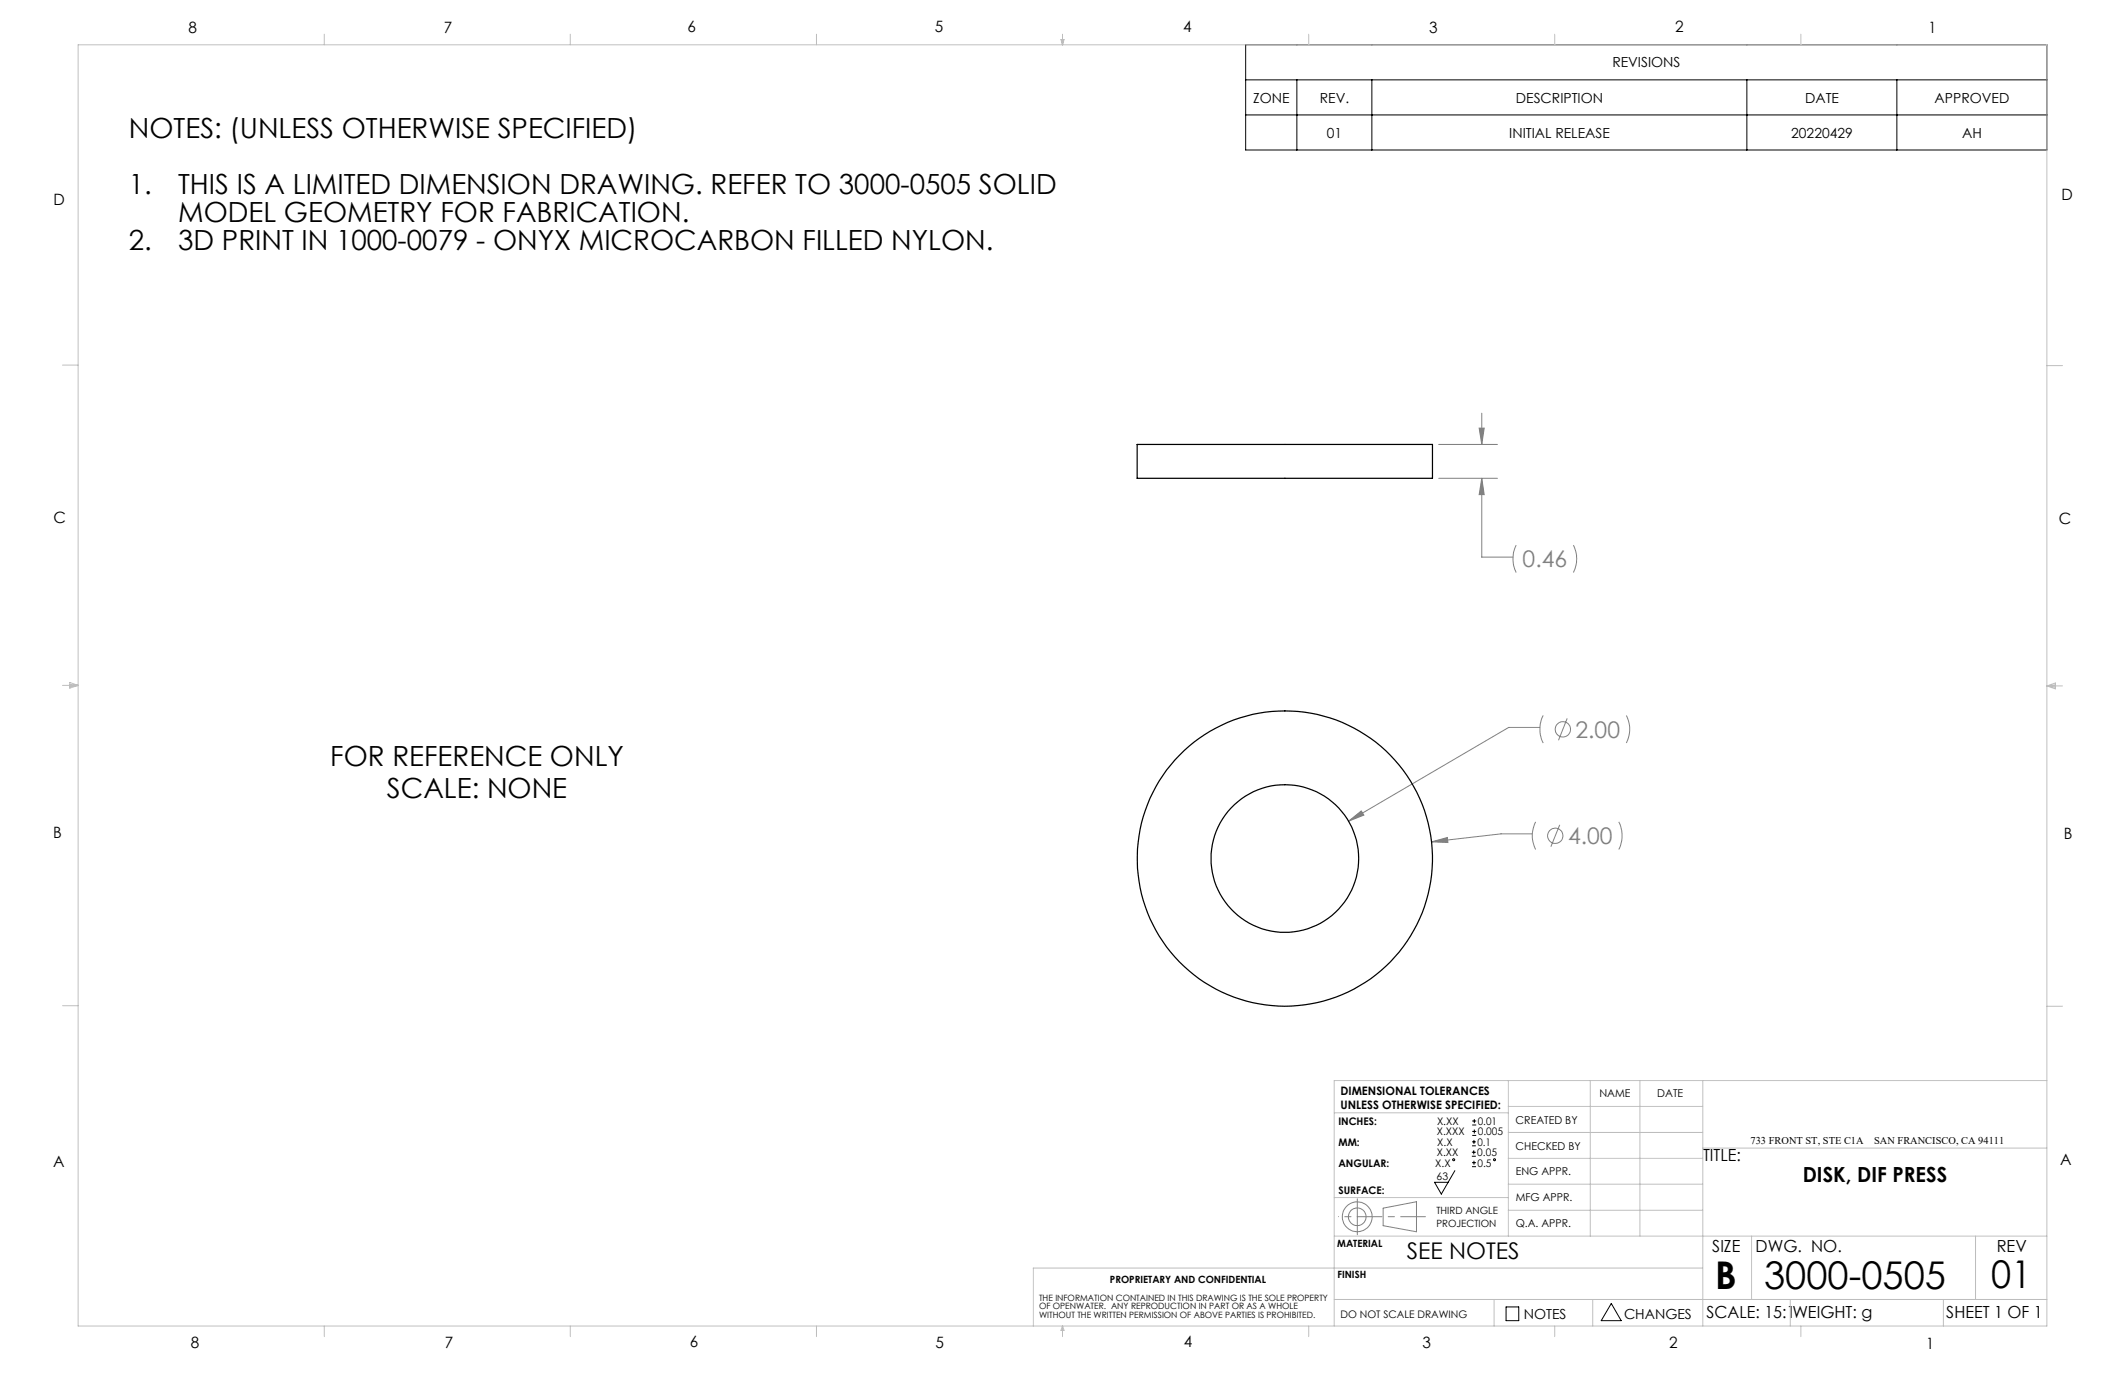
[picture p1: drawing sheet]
<svg xmlns="http://www.w3.org/2000/svg" width="432mm" height="279mm" viewBox="0 0 432 279" stroke-linecap="round" stroke-linejoin="round" font-family="sans-serif">
<g fill="none" stroke="#808080" stroke-width=".2">
<path d="M292.3 90.3h12M292.3 97.2h12M300.6 87h1l-.5 3.3zM301.1 97.2v16h6.3M301.1 84v6.3M301.1 97.2l.5 3.3h-1zM308.1 110.8a6.4 6.4 0 0 0 0 5.5M319.7 110.8a6.1 6.1 0 0 1 0 5.5M312.9 147.8h-6.3l-32.6 19.1M313.6 145.4a6.2 6.2 0 0 0 0 5.6M318.5 146l-1.8 4.4M330.5 145.4a6.2 6.2 0 0 1 0 5.6"/>
<path d="M274 166.9l2.6-2.1 .5 .8zM290.9 171.1l3.2-.9 .1 1zM311.4 169.4h-6.4l-14.1 1.7M312 167a6.2 6.2 0 0 0 0 5.6M316.9 167.6l-1.8 4.4M328.9 167a6.2 6.2 0 0 1 0 5.6M281.1 245.5l6.7-1.3v6.1l-6.7-1.2z"/>
<circle cx="317.6" cy="148.2" r="1.55"/>
<circle cx="316" cy="169.8" r="1.56"/>
<circle cx="275.8" cy="247.3" r="1.8"/>
<circle cx="275.8" cy="247.3" r="3"/>
</g>
<g fill="none" stroke="#000" stroke-width=".2">
<path d="M253.1 9.1h162.8v21.4h-162.8zM253.1 16.2h162.8M263.5 16.2v14.3M278.8 16.2v14.3M355 16.2v14.3M385.4 16.2v14.3M253.1 23.4h162.8M295.6 237.9l-2.7 4.7-1.4-2.4h2.8M299.1 234.9h.8M299.1 234.1h.8M299.1 232.8h.8M299.1 232h.8"/>
<path d="M299.1 237.1h.8M299.1 236.3h.8M299.2 228.6h.8M299.2 227.8h.8M299.2 230.7h.8M299.2 229.9h.8M299.5 233.8v.8M299.5 231.6v.8M299.5 235.9v.8M299.6 227.4v.8M299.6 229.5v.8M306 265.6h2.6v2.8h-2.6z"/>
<path d="M327.4 264.9l2 3.5h-4z"/>
<circle cx="295.4" cy="235.7" r=".2"/>
<circle cx="303.7" cy="235.7" r=".2"/>
</g>
<path d="M275.8 247.2h13.8" fill="none" stroke="#808080" stroke-width=".2" stroke-dasharray="15.2 1.3 1.3 1.3" stroke-dashoffset="10.2"/>
<path d="M275.8 247.2v-3.6M275.8 247.2v3.7" fill="none" stroke="#808080" stroke-width=".2" stroke-dasharray="15.2 1.3 1.3 1.3"/>
<path d="M275.8 247.2h-3.8" fill="none" stroke="#808080" stroke-width=".2" stroke-dasharray="15.2 1.3 1.3 1.3" stroke-dashoffset="15.2"/>
<g fill="none" stroke="#c0c0c0" stroke-width=".2">
<path d="M15.9 9.1h400v260.4h-400zM65.9 6.9v2.2M115.9 6.9v2.2M165.9 6.9v2.2M215.6 8h.6l-.3 1.1zM215.7 8l.2 1.1M215.9 6.9v2.2M216 8l-.1 1.1M265.9 6.9v2.2M315.9 6.9v2.2M365.9 6.9v2.2M12.7 74.2h3.2"/>
<path d="M415.9 74.3h3.2M12.7 139.3h3.2M14.2 139.1l1.7 .2M14.2 138.7l1.7 .6-1.7 .5zM15.9 139.3l-1.7 .3M415.9 139.4h3.2M415.9 139.4l1.8-.6v1.2zM415.9 139.4l1.8 .3M417.7 139.2l-1.8 .2M12.7 204.4h3.2M306.5 219.6v31.6M323.1 219.6v31.6"/>
<path d="M333.2 219.6v31.6M346 219.6v49.9M415.9 204.5h3.2M415.9 219.6h-144.8v49.9M271.1 226.1h35.4M306.5 235.4h39.5M306.5 230.1h39.5M306.5 224.8h39.5M346 233.3h69.9M271.1 251.2h144.8M271.1 243.3h35.4M306.5 245.9h39.5"/>
<path d="M306.5 240.6h39.5M346 257.7h-136v11.8M355.9 251.2v12.9M401.4 251.2v12.9M65.9 269.5v2.1M115.9 269.5v2.1M165.9 269.5v2.1M215.9 269.5v2.1M215.9 269.5l.3 .8h-.6zM265.9 269.5v2.1M271.1 264.1h144.8M303.6 264.1v5.4"/>
<path d="M315.9 269.5v2.1M323.6 264.1v5.4M363.8 264.1v5.4M365.9 269.5v2.1M394.9 264.1v5.4"/>
</g>
<path d="M274 166.9l3.1-1.3-.5-.8zM290.9 171.1l3.3 .1-.1-1zM300.6 87h1l-.5 3.3zM301.1 97.2l.5 3.3h-1z" fill="#808080"/>
<g fill="none" stroke="#000" stroke-width=".25">
<path d="M231.1 90.3h60v6.9h-60z"/>
<circle cx="261.1" cy="174.5" r="30"/>
<circle cx="261.1" cy="174.4" r="15"/>
</g>
<g font-size="7.8">
<text x="348.5" y="261.9">B</text>
<text x="358.5" y="261.9">3000-0505</text>
<text x="404.6" y="261.8">01</text>
</g>
<g font-size="5.6">
<text x="26.2" y="28.1">NOTES: (UNLESS OTHERWISE SPECIFIED)</text>
<text x="26.2" y="39.4">1.</text>
<text x="36.2" y="39.4">THIS IS A LIMITED DIMENSION DRAWING. REFER TO 3000-0505 SOLID</text>
<text x="36.2" y="45.1">MODEL GEOMETRY FOR FABRICATION.</text>
<text x="26.2" y="50.7">2.</text>
<text x="36.2" y="50.7">3D PRINT IN 1000-0079 - ONYX MICROCARBON FILLED NYLON.</text>
<text x="67.1" y="155.6">FOR REFERENCE ONLY</text>
<text x="78.6" y="162.2">SCALE: NONE</text>
</g>
<g font-size="4.7" fill="#808080">
<text x="309.4" y="115.3">0.46</text>
<text x="320.2" y="149.9">2.00</text>
<text x="318.6" y="171.5">4.00</text>
</g>
<text font-size="4.7" x="285.9" y="255.9">SEE NOTES</text>
<text font-size="4.2" x="366.3" y="240.3">DISK, DIF PRESS</text>
<g font-size="3.4">
<text x="346.1" y="235.9">TITLE:</text>
<text x="347.9" y="254.3">SIZE</text>
<text x="356.7" y="254.4">DWG. NO.</text>
<text x="405.7" y="254.5">REV</text>
<text x="346.8" y="267.9">SCALE: 15:1WEIGHT: g</text>
<text x="395.5" y="267.9">SHEET 1 OF 1</text>
</g>
<g font-size="3.2">
<text x="38.3" y="6.7">8</text>
<text x="90.2" y="6.7">7</text>
<text x="139.7" y="6.5">6</text>
<text x="190" y="6.5">5</text>
<text x="240.4" y="6.5">4</text>
<text x="290.4" y="6.7">3</text>
<text x="340.4" y="6.5">2</text>
<text x="391.9" y="6.7">1</text>
<text x="10.9" y="41.6">D</text>
<text x="418.9" y="40.7">D</text>
<text x="10.9" y="106.3">C</text>
<text x="418.4" y="106.4">C</text>
<text x="10.8" y="170.2">B</text>
<text x="419.4" y="170.6">B</text>
<text x="10.8" y="237.2">A</text>
<text x="418.6" y="236.8">A</text>
<text x="38.8" y="273.8">8</text>
<text x="90.4" y="273.8">7</text>
<text x="140.2" y="273.8">6</text>
<text x="190.1" y="273.9">5</text>
<text x="240.5" y="273.8">4</text>
<text x="289" y="273.9">3</text>
<text x="339.1" y="273.8">2</text>
<text x="391.4" y="274.1">1</text>
</g>
<g font-size="2.8">
<text x="327.6" y="13.7">REVISIONS</text>
<text x="254.6" y="20.8">ZONE</text>
<text x="268.2" y="20.8">REV.</text>
<text x="308" y="20.8">DESCRIPTION</text>
<text x="366.8" y="20.8">DATE</text>
<text x="393.1" y="20.8">APPROVED</text>
<text x="269.6" y="28">01</text>
<text x="306.7" y="28">INITIAL RELEASE</text>
<text x="364" y="28">20220429</text>
<text x="398.7" y="28">AH</text>
<text x="309.6" y="268">NOTES</text>
<text x="330" y="268">CHANGES</text>
</g>
<g font-size="2.4">
<text x="272.4" y="222.5">DIMENSIONAL TOLERANCES</text>
<text x="272.4" y="225.3">UNLESS OTHERWISE SPECIFIED:</text>
</g>
<g font-size="2.2">
<text x="325" y="222.9">NAME</text>
<text x="336.8" y="222.9">DATE</text>
<text x="308" y="233.6">CHECKED BY</text>
<text x="308" y="228.4">CREATED BY</text>
<text x="308" y="238.8">ENG APPR.</text>
<text x="308" y="244">MFG APPR.</text>
<text x="308" y="249.3">Q.A. APPR.</text>
</g>
<g font-size="2.1">
<text x="272" y="228.6">INCHES:</text>
<text x="272" y="232.8">MM:</text>
<text x="292" y="230.7">X.XXX</text>
<text x="292" y="228.6">X.XX</text>
<text x="292.1" y="232.8">X.X</text>
<text x="300.2" y="232.8">0.1</text>
<text x="300.3" y="228.6">0.01</text>
<text x="300.3" y="230.7">0.005</text>
<text x="355.7" y="232.4">733 FRONT ST, STE C1A</text>
<text x="380.8" y="232.4">SAN FRANCISCO, CA 94111</text>
<text x="272" y="237">ANGULAR:</text>
<text x="291.6" y="237">X.X</text>
<text x="291.9" y="239.8">63</text>
<text x="292" y="234.9">X.XX</text>
<text x="300.2" y="234.9">0.05</text>
<text x="300.2" y="237">0.5</text>
<text x="272" y="242.6">SURFACE:</text>
<text x="272.4" y="267.8">DO NOT SCALE DRAWING</text>
</g>
<g font-size="2">
<text x="291.9" y="246.8">THIRD ANGLE</text>
<text x="291.9" y="249.3">PROJECTION</text>
<text x="271.7" y="253.4">MATERIAL</text>
<text x="225.5" y="260.6">PROPRIETARY AND CONFIDENTIAL</text>
<text x="271.8" y="259.7">FINISH</text>
</g>
<g font-size="1.8">
<text x="211.1" y="264.3">THE INFORMATION CONTAINED IN THIS DRAWING IS THE SOLE PROPERTY</text>
<text x="211.1" y="266.1">OF OPENWATER. ANY REPRODUCTION IN PART OR AS A WHOLE</text>
<text x="211.1" y="267.8">WITHOUT THE WRITTEN PERMISSION OF ABOVE PARTIES IS PROHIBITED.</text>
</g>
</svg>
